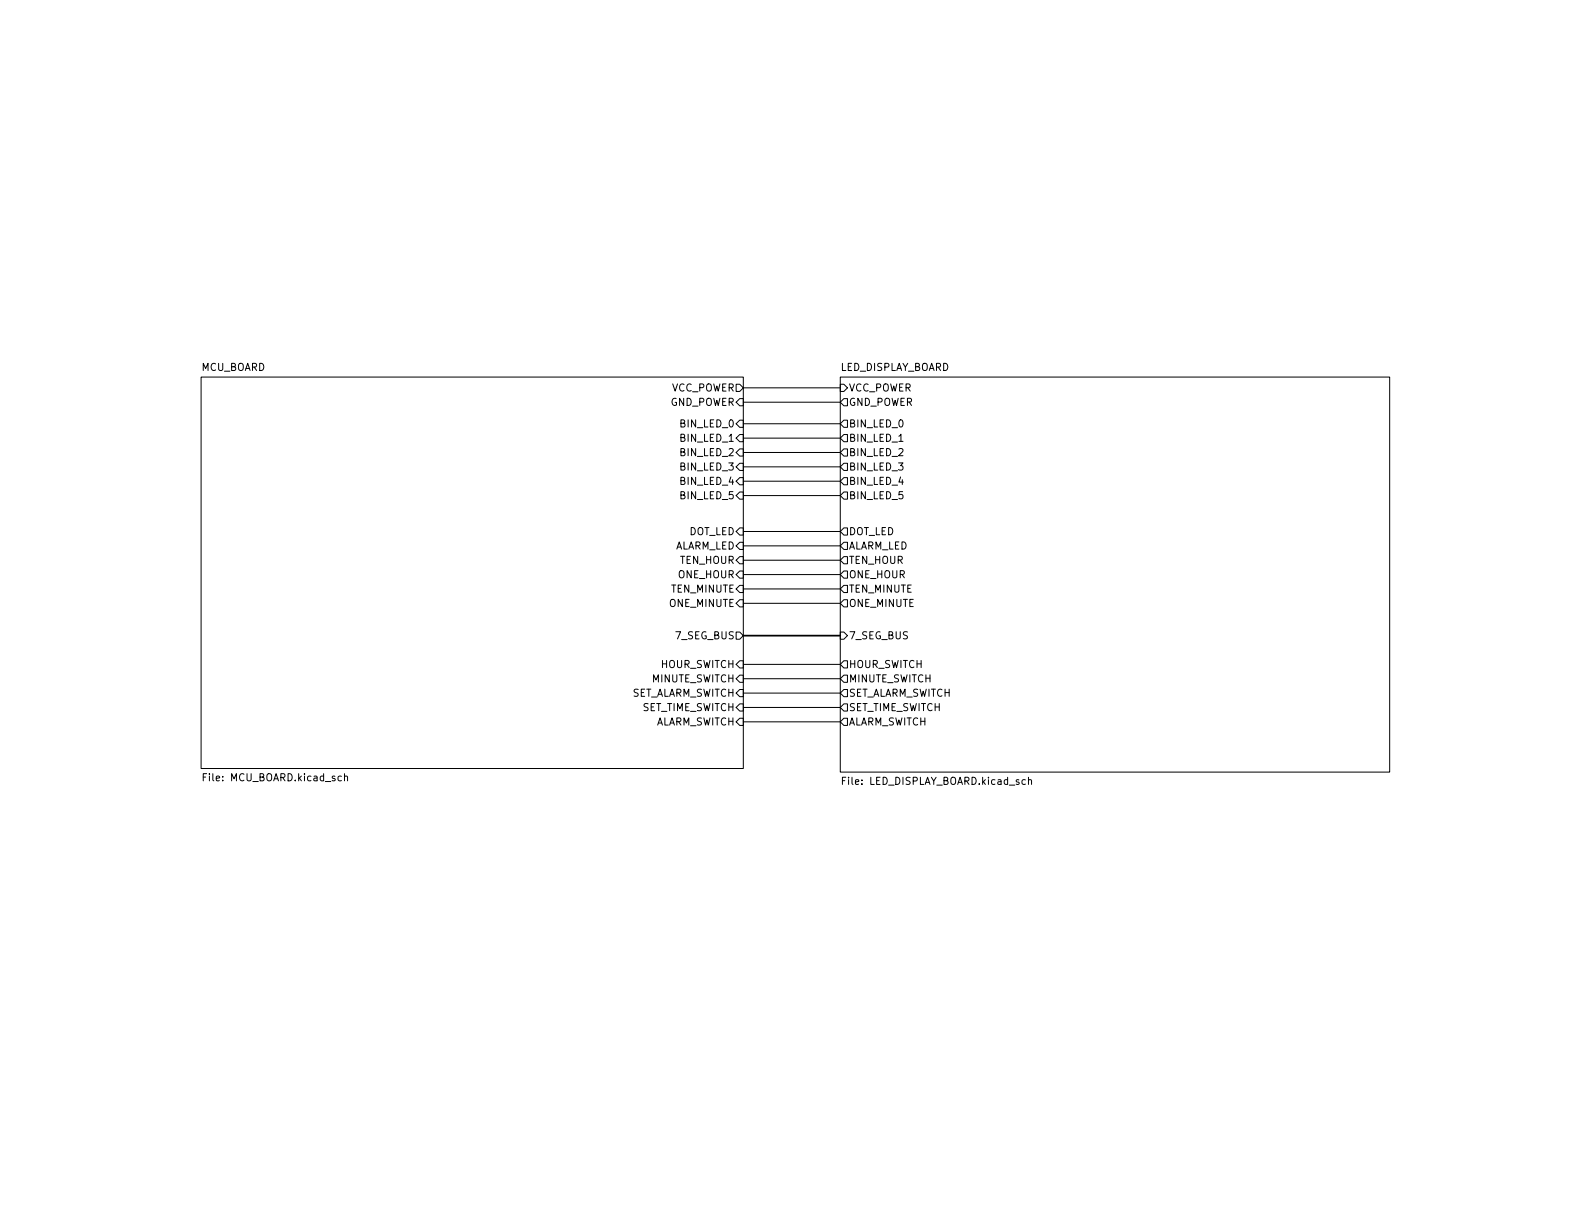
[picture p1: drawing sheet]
<svg xmlns="http://www.w3.org/2000/svg" width="279mm" height="216mm" viewBox="0 0 279 216" stroke-linecap="round" stroke-linejoin="round" font-family="sans-serif">
<g fill="none" stroke="#000" stroke-width=".18">
<path d="M35.6 66.7h95.8v69.2h-95.8zM130.2 67.9h.6l.6 .7-.6 .6h-.6zM130.8 70.5h.6v1.3h-.6l-.6-.7zM130.8 79.4h.6v1.2h-.6l-.6-.6zM130.8 74.3h.6v1.3h-.6l-.6-.7zM130.8 76.8h.6v1.3h-.6l-.6-.6zM131.4 68.6h17.2M131.4 74.9h17.2M131.4 71.1h17.2M131.4 77.5h17.2M148.6 66.7h97.1v69.8h-97.1zM148.6 67.9h.6l.7 .7-.7 .6h-.6z"/>
<path d="M149.2 79.4h.7v1.2h-.7l-.6-.6zM149.2 70.5h.7v1.3h-.7l-.6-.7zM149.2 74.3h.7v1.3h-.7l-.6-.7zM149.2 76.8h.7v1.3h-.7l-.6-.6zM159 78h.7M130.8 98.4h.6v1.3h-.6l-.6-.6zM130.8 81.9h.6v1.3h-.6l-.6-.6zM130.8 84.5h.6v1.2h-.6l-.6-.6zM130.8 87h.6v1.3h-.6l-.6-.7zM130.8 95.9h.6v1.3h-.6l-.6-.7zM130.8 93.3h.6v1.3h-.6l-.6-.6zM131.4 96.5h17.2"/>
<path d="M131.4 94h17.2M131.4 99.1h17.2M131.4 87.6h17.2M131.4 82.6h17.2M131.4 85.1h17.2M131.4 80h17.2M149.2 81.9h.7v1.3h-.7l-.6-.6zM149.2 95.9h.7v1.3h-.7l-.6-.7zM149.2 84.5h.7v1.2h-.7l-.6-.6zM149.2 87h.7v1.3h-.7l-.6-.7zM149.2 98.4h.7v1.3h-.7l-.6-.6zM149.2 93.3h.7v1.3h-.7l-.6-.6z"/>
<path d="M130.2 111.8h.6l.6 .6-.6 .6h-.6zM130.8 103.5h.6v1.3h-.6l-.6-.7zM130.8 101h.6v1.2h-.6l-.6-.6zM130.8 106h.6v1.3h-.6l-.6-.6zM130.8 116.8h.6v1.3h-.6l-.6-.6zM130.8 119.4h.6v1.3h-.6l-.6-.7zM131.4 101.6h17.2M131.4 106.7h17.2M131.4 104.1h17.2M131.4 117.5h17.2M148.6 111.8h.6l.7 .6-.7 .6h-.6zM149.2 106h.7v1.3h-.7l-.6-.6z"/>
<path d="M149.2 103.5h.7v1.3h-.7l-.6-.7zM149.2 101h.7v1.2h-.7l-.6-.6zM149.2 116.8h.7v1.3h-.7l-.6-.6zM149.2 119.4h.7v1.3h-.7l-.6-.7zM60.4 137.3l-.4-.1-.2 .3 .1 .5h.5M60.9 137.3l.2-.1 .3 .1 .1 .8M60.9 136.8v1.3M130.8 127h.6v1.3h-.6l-.6-.7zM130.8 121.9h.6v1.3h-.6l-.6-.6zM130.8 124.5h.6v1.2h-.6l-.6-.6zM131.4 127.6h17.2M131.4 125.1h17.2"/>
<path d="M131.4 122.6h17.2M131.4 120h17.2M149.2 121.9h.7v1.3h-.7l-.6-.6zM149.2 124.5h.7v1.2h-.7l-.6-.6zM149.2 127h.7v1.3h-.7l-.6-.7zM181.3 137.9h-.3l-.3 .2 .1 .5h.5M181.9 138l.2-.1h.3v.8M181.9 137.4v1.3"/>
</g>
<path d="M131.4 112.4h17.2" fill="none" stroke="#000" stroke-width=".3"/>
<g font-size="1.8">
<text x="35.5" y="65.6">MCU_BOARD</text>
<text x="148.4" y="65.6">LED_DISPLAY_BOARD</text>
<text x="118.4" y="71.8">GND_POWER</text>
<text x="118.6" y="69.2">VCC_POWER</text>
<text x="150.1" y="71.8">GND_POWER</text>
<text x="150.1" y="69.2">VCC_POWER</text>
<text x="120.5" y="75.6">BIN_LED_0</text>
<text x="150.1" y="75.6">BIN_LED_0</text>
<text x="120.5" y="80.6">BIN_LED_2</text>
<text x="120.5" y="78.1">BIN_LED_1</text>
<text x="120.5" y="83.2">BIN_LED_3</text>
<text x="150.1" y="80.6">BIN_LED_2</text>
<text x="150.1" y="83.2">BIN_LED_3</text>
<text x="150.1" y="78.1">BIN_LED_1</text>
<text x="120.5" y="85.7">BIN_LED_4</text>
<text x="120.5" y="88.3">BIN_LED_5</text>
<text x="150.1" y="85.7">BIN_LED_4</text>
<text x="150.1" y="88.3">BIN_LED_5</text>
<text x="121.7" y="94.6">DOT_LED</text>
<text x="150.1" y="94.6">DOT_LED</text>
<text x="119.1" y="97.2">ALARM_LED</text>
<text x="120.3" y="99.7">TEN_HOUR</text>
<text x="150.1" y="97.2">ALARM_LED</text>
<text x="150.1" y="99.7">TEN_HOUR</text>
<text x="118.4" y="107.3">ONE_MINUTE</text>
<text x="118.7" y="104.8">TEN_MINUTE</text>
<text x="120" y="102.2">ONE_HOUR</text>
<text x="150.1" y="107.3">ONE_MINUTE</text>
<text x="150.1" y="104.8">TEN_MINUTE</text>
<text x="150.1" y="102.2">ONE_HOUR</text>
<text x="119.6" y="113">7_SEG_BUS</text>
<text x="150.1" y="113">7_SEG_BUS</text>
<text x="116.8" y="118.1">HOUR_SWITCH</text>
<text x="150.1" y="118.1">HOUR_SWITCH</text>
<text x="111.2" y="123.2">SET_ALARM_SWITCH</text>
<text x="113.4" y="125.7">SET_TIME_SWITCH</text>
<text x="115.2" y="120.6">MINUTE_SWITCH</text>
<text x="150.1" y="120.6">MINUTE_SWITCH</text>
<text x="150.1" y="123.2">SET_ALARM_SWITCH</text>
<text x="150.1" y="125.7">SET_TIME_SWITCH</text>
<text x="115.6" y="128.3">ALARM_SWITCH</text>
<text x="150.1" y="128.3">ALARM_SWITCH</text>
<text x="36.4" y="138.1">File: MCU_BOARD.kicad_sch</text>
<text x="149.3" y="138.8">File: LED_DISPLAY_BOARD.kicad_sch</text>
</g>
</svg>
